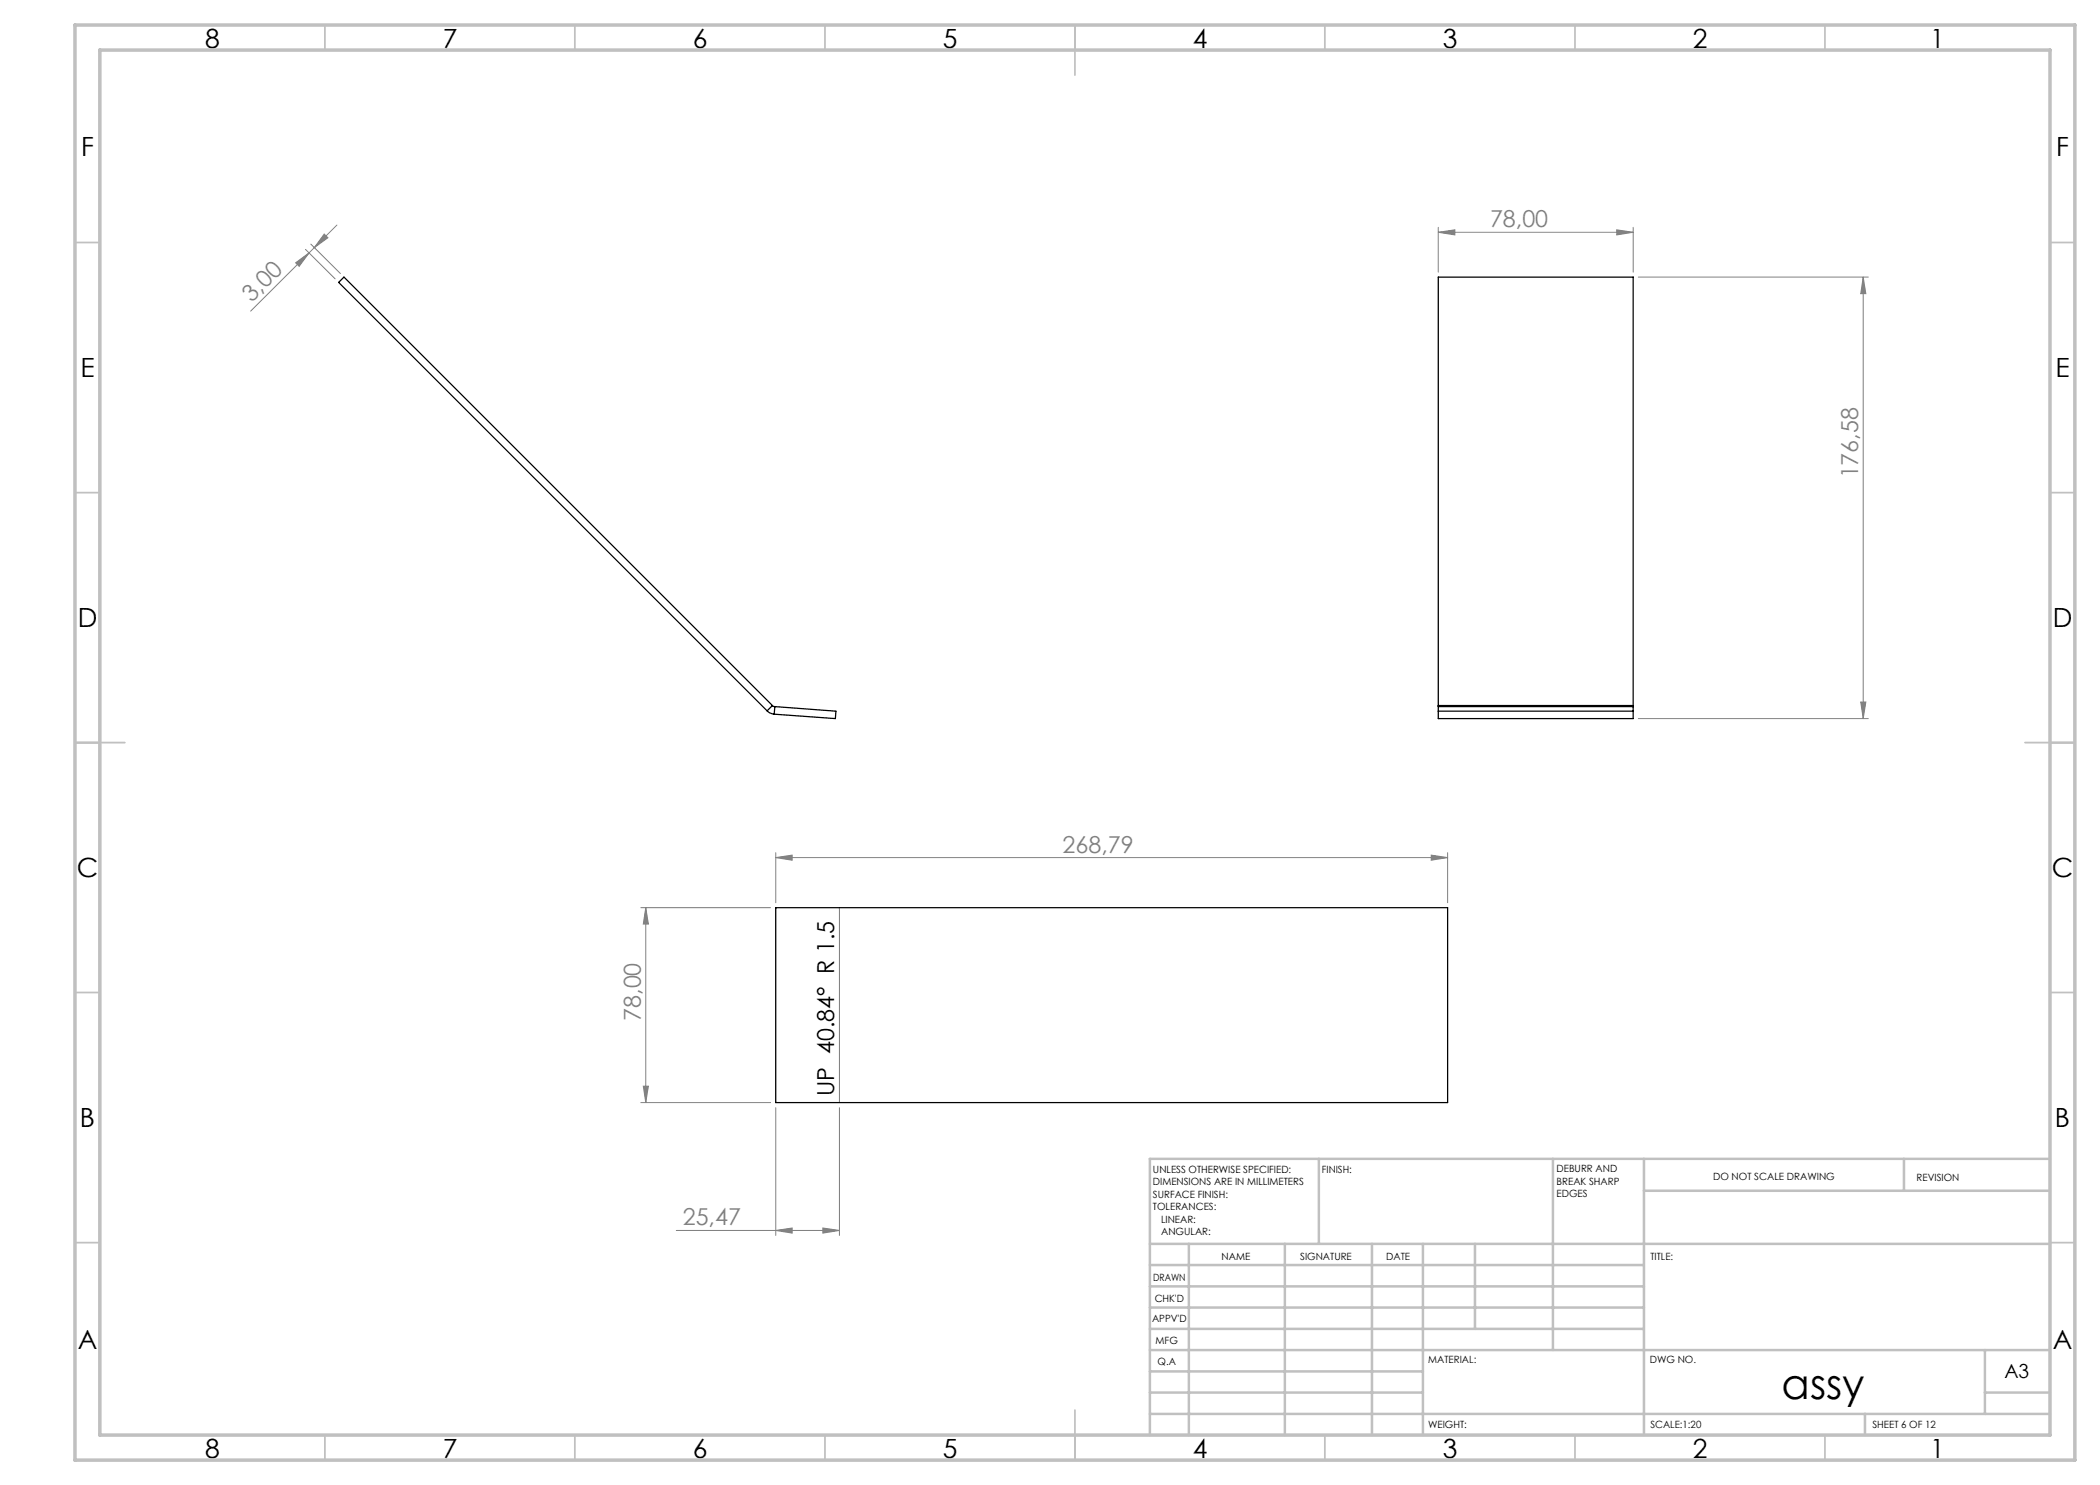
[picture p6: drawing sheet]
<svg xmlns="http://www.w3.org/2000/svg" width="420mm" height="297mm" viewBox="0 0 420 297" stroke-linecap="round" stroke-linejoin="round" font-family="sans-serif">
<g fill="none" stroke="#808080" stroke-width=".2">
<path d="M59.1 52.6l2.7-2-2 2.7zM61.1 49.9l5.9 5.9M62.2 48.8l5.9 5.9M62.9 49.5l-12.8 12.7M64.8 46.8l.8 .8-2.7 1.9zM67.4 45l-4.5 4.5M287.7 46.5l3.3-.5v1zM287.7 45.5v8.9M287.7 46.5h38.9M323.4 46l3.2 .5-3.2 .5zM326.6 45.5v8.9M327.7 55.4h46"/>
<path d="M372.6 55.4v88.3M372.6 55.4l.6 3.3h-1.1zM327.7 143.7h46M372.1 140.4h1.1l-.6 3.3zM155.2 171.5l3.2-.5v1zM155.2 170.5v10M155.2 171.5h134.3M286.2 171l3.3 .5-3.3 .5zM289.5 170.5v10M128.2 181.5h25.9M129.2 181.5v39M129.2 181.5l.5 3.3h-1z"/>
<path d="M167.9 181.5v39M128.7 217.2h1l-.5 3.3zM128.2 220.5h25.9M155.2 221.5v25.6M167.9 221.5v25.6M135.3 246.1h32.6M155.2 246.1l3.2-.5v1zM164.6 245.6l3.3 .5-3.3 .5z"/>
</g>
<g fill="none" stroke="#c0c0c0" stroke-width=".35">
<path d="M65 5v5M115 5v5M165 5v5M215 5v10M265 5v5M315 5v5M365 5v5M15 48.5h5M410 48.5h5M15 98.5h5M410 98.5h5M15 148.5h10"/>
<path d="M405 148.5h10M15 198.5h5M410 198.5h5M15 248.5h5M410 248.5h5M65 287v5M115 287v5M165 287v5M215 282v10M265 287v5M315 287v5M365 287v5"/>
</g>
<g fill="none" stroke="#c0c0c0" stroke-width=".5">
<path d="M263.8 231.8v17M310.6 231.8v38.2M328.8 231.8v55.2M328.8 238.2h81.2M380.8 231.8v6.4M410 231.8h-180v55.2M230 248.8h180M230 257.3h98.8M230 253h98.8M237.8 248.8v38.2M257 248.8v38.2M274.4 248.8v38.2"/>
<path d="M284.6 248.8v38.2M295 248.8v17M230 265.8h98.8M230 261.5h98.8M230 278.5h54.6M230 274.3h54.6M230 270h180M397 278.5h13M397 270v12.8M230 282.8h180M373 282.8v4.2"/>
</g>
<path d="M15 5h400v287h-400zM20 10h390v277h-390z" fill="none" stroke="#c0c0c0" stroke-width=".7"/>
<g fill="#808080">
<path d="M286.2 171l3.3 .5-3.3 .5zM155.2 171.5l3.2-.5v1z"/>
<path d="M287.7 46.5l3.3-.5v1zM323.4 46l3.2 .5-3.2 .5z"/>
<path d="M155.2 246.1l3.2-.5v1zM164.6 245.6l3.3 .5-3.3 .5z"/>
<path d="M59.1 52.6l2.7-2-2 2.7zM64.8 46.8l.8 .8-2.7 1.9z"/>
<path d="M372.1 140.4h1.1l-.6 3.3zM372.6 55.4l.6 3.3h-1.1z"/>
<path d="M129.2 181.5l.5 3.3h-1zM128.7 217.2h1l-.5 3.3z"/>
</g>
<g fill="none" stroke="#000" stroke-width=".25">
<path d="M153.4 142.2l.5 .4 .9 .2M154.5 141.1l.5 .2M154.5 141.1l-1.1 1.1M154.5 141.1l-85.7-85.7-1.1 1.1 85.7 85.7M155 141.3l-.2 1.5M155 141.3l12.2 .9-.1 1.5-12.3-.9M287.7 141.1v.2M287.7 142.2h38.9M287.7 141.1v-85.7h38.9v85.7M287.7 141.3v2.4h38.9v-2.4M287.7 141.3h38.9M287.7 141.1h38.9"/>
<path d="M326.6 141.1v.2M155.2 181.5h134.3v39h-134.3z"/>
</g>
<text font-size="8.5" x="356.3" y="279.7">assy</text>
<g font-size="5.3">
<text x="41" y="9.5">8</text>
<text x="88.5" y="9.5">7</text>
<text x="138.5" y="9.5">6</text>
<text x="188.5" y="9.5">5</text>
<text x="238.5" y="9.5">4</text>
<text x="288.5" y="9.5">3</text>
<text x="338.5" y="9.5">2</text>
<text x="386" y="9.5">1</text>
<text x="16.2" y="31.2">F</text>
<text x="411.2" y="31.2">F</text>
<text x="16.1" y="75.5">E</text>
<text x="411.1" y="75.5">E</text>
<text x="15.5" y="125.5">D</text>
<text x="410.5" y="125.5">D</text>
<text x="15.4" y="175.5">C</text>
<text x="410.4" y="175.5">C</text>
<text x="16" y="225.5">B</text>
<text x="411" y="225.5">B</text>
<text x="15.5" y="269.7">A</text>
<text x="410.5" y="269.7">A</text>
<text x="41" y="291.5">8</text>
<text x="88.5" y="291.5">7</text>
<text x="138.5" y="291.5">6</text>
<text x="188.5" y="291.5">5</text>
<text x="238.5" y="291.5">4</text>
<text x="288.5" y="291.5">3</text>
<text x="338.5" y="291.5">2</text>
<text x="386" y="291.5">1</text>
</g>
<g font-size="4.7" fill="#808080">
<text x="298" y="45.4">78,00</text>
<text x="50.4" y="60.6" transform="rotate(-45 50.4 60.6)">3,00</text>
<text x="371.7" y="95.7" transform="rotate(-90 371.7 95.7)">176,58</text>
<text x="212.5" y="170.5">268,79</text>
<text x="128.2" y="204.2" transform="rotate(-90 128.2 204.2)">78,00</text>
<text x="136.5" y="245.1">25,47</text>
</g>
<text font-size="4.7" x="166.9" y="219.2" transform="rotate(-90 166.9 219.2)">UP 40.84° R 1.5</text>
<text font-size="3.9" x="400.9" y="275.5">A3</text>
<g font-size="2">
<text x="230.6" y="234.6">UNLESS OTHERWISE SPECIFIED:</text>
<text x="230.6" y="237.1">DIMENSIONS ARE IN MILLIMETERS</text>
<text x="230.6" y="239.6">SURFACE FINISH:</text>
<text x="264.4" y="234.6">FINISH:</text>
<text x="311.3" y="234.5">DEBURR AND</text>
<text x="311.3" y="237">BREAK SHARP</text>
<text x="311.3" y="239.5">EDGES</text>
<text x="342.6" y="236">DO NOT SCALE DRAWING</text>
<text x="383.3" y="236.2">REVISION</text>
<text x="230.6" y="242.1">TOLERANCES:</text>
<text x="232.2" y="244.6">LINEAR:</text>
<text x="232.2" y="247.1">ANGULAR:</text>
<text x="244.3" y="252">NAME</text>
<text x="260" y="251.9">SIGNATURE</text>
<text x="277.2" y="251.9">DATE</text>
<text x="330.1" y="251.9">TITLE:</text>
<text x="230.6" y="256.1">DRAWN</text>
<text x="230.9" y="260.3">CHK'D</text>
<text x="230.4" y="264.4">APPV'D</text>
<text x="231.1" y="268.8">MFG</text>
<text x="231.5" y="273">Q.A</text>
<text x="285.6" y="272.5">MATERIAL:</text>
<text x="330" y="272.5">DWG NO.</text>
<text x="285.6" y="285.5">WEIGHT:</text>
<text x="330.1" y="285.6">SCALE:1:20</text>
<text x="374.5" y="285.6">SHEET 6 OF 12</text>
</g>
</svg>
